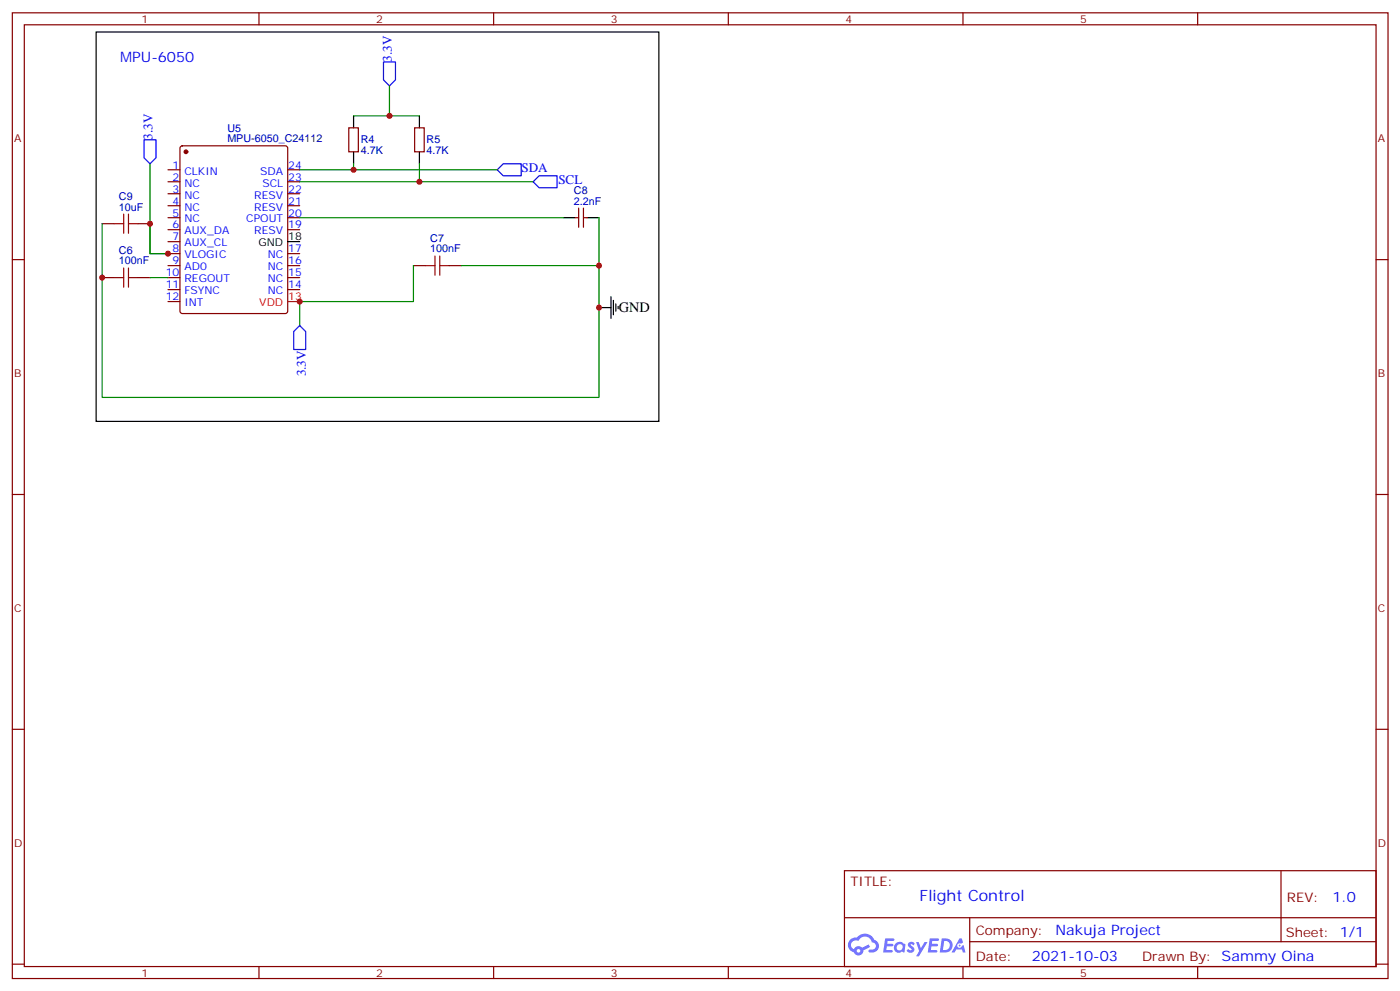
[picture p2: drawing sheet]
<svg xmlns="http://www.w3.org/2000/svg" width="413mm" height="292mm" viewBox="0 0 413 292" stroke-linecap="round" stroke-linejoin="round" font-family="sans-serif">
<g fill="none" stroke="#870000" stroke-width=".35">
<path d="M3.6 3.8h405.4v284.3h-405.4zM7.2 7.3h398.2v277.3h-398.2zM76.3 3.8v3.5M145.5 3.8v3.5M214.6 3.8v3.5M283.7 3.8v3.5M352.9 3.8v3.5M3.6 76.4h3.6M405.4 76.4h3.6M3.6 145.6h3.6M405.4 145.6h3.6M3.6 214.7h3.6"/>
<path d="M405.4 214.7h3.6M248.8 256.4h156.6v28.2h-156.6zM377.4 256.4v20.9M248.8 270.2h156.5M285.7 277.3h119.6M285.7 270.2v14.1M3.6 283.9h3.6M76.3 284.6v3.5M145.5 284.6v3.5M214.6 284.6v3.5M283.7 284.6v3.5M352.9 284.6v3.5"/>
<path d="M405.4 283.9h3.6"/>
</g>
<g fill="#5487ff">
<path d="M267.8 277.5a1.22 1.22 0 0 1 1.7 .3l-.4 .6a.47 .47 0 0 0-.3-.4 .47 .47 0 0 0-.5 .2l.2 .2a1.14 1.14 0 0 1 .7 1.7 1.14 1.14 0 0 1-1.9 0l-.2-.2 .5-.5 .7 .4a.29 .29 0 0 0 .4-.2 .29 .29 0 0 0-.3-.4 1.04 1.04 0 0 1-.6-1.7z"/>
<path d="M260.8 276.3h2.4l.3 .2-.1 .5h-1.9l-.1 .9h1.5l.4 .4-.4 .3h-1.6l-.2 1.1 1.8 .1 .1 .3-.1 .3h-2.7z"/>
<path d="M274 276.3h2.3l.3 .2-.1 .5h-1.8l-.1 .9h1.5l.3 .4-.4 .3h-1.6l-.1 1.1 1.7 .1 .2 .3-.2 .3h-2.6z"/>
<path d="M282.7 276.3h.7l.3 1.2-.6 .4a.69 .69 0 0 0-1 .2 .69 .69 0 0 0 .5 1 .69 .69 0 0 0 .8-.6l.5-.3 .6 2.2h-.8l-.2-.8h-1.8l-.5 .8h-.8z"/>
<path d="M269.9 277.4h.8l.6 1.8 1.1-1.8h.9l-2.6 4.2h-.8l.9-1.6z"/>
<path d="M277.5 276.3l-.6 4.1h1.3a2.11 2.11 0 0 0 2.5-2.1 2.11 2.11 0 0 0-2.5-2zM278.2 277a1.39 1.39 0 0 1 1.7 1.4 1.39 1.39 0 0 1-1.8 1.3h-.3z"/>
<path d="M263.8 277.9a1.54 1.54 0 0 0-.1 2.2 1.54 1.54 0 0 0 2.2 .1l.6 .2 .3-2.3-.2-.2h-.4a1.49 1.49 0 0 0-2.4 0zM264.1 278.9a.94 .94 0 0 1 1.8 0 .94 .94 0 0 1-1.8 0z"/>
<path d="M250.5 276.7a2.18 2.18 0 0 0 1.1 3.7 1.44 1.44 0 0 0 1.6 .9 1.44 1.44 0 0 0 1.2-1.5l2-1-.5-.7-1.9 .9a1.47 1.47 0 0 0-2.4 .5 1.39 1.39 0 0 1-.7-2 1.39 1.39 0 0 1 2-.4 2.12 2.12 0 0 1 2.2-1.3 2.12 2.12 0 0 1 1.9 1.7 1.14 1.14 0 0 1 1.1 1.4 1.14 1.14 0 0 1-1.7 .7 .43 .43 0 0 0-.5 .4 .43 .43 0 0 0 .4 .5 1.98 1.98 0 0 0 2.5-1.3 1.98 1.98 0 0 0-1.2-2.5 3.1 3.1 0 0 0-5.3-.7l-.9 .1zM252.4 280a.55 .55 0 0 1 1.1 0 .55 .55 0 0 1-1.1 0z"/>
<circle cx="282.7" cy="278.4" r=".26"/>
</g>
<g fill="none" stroke="#870000" stroke-width=".35">
<path d="M102.8 37.6h2.8v7.1h-2.8zM122.2 37.6h2.8v7.1h-2.8zM49.5 50h3.5M49.5 53.5h3.5M49.5 57h3.5M53.3 43.1l.4-.2h30.4l.6 .5 .1 48.2-.5 .7h-30.6l-.6-.4-.1-48.3zM84.8 50h3.5M84.8 53.5h3.5M84.8 57h3.5M30.1 65.9h3.5M40.7 65.9h3.5M49.5 60.6h3.5"/>
<path d="M49.5 64.1h3.5M49.5 67.6h3.5M49.5 71.2h3.5M49.5 74.7h3.5M49.5 78.2h3.5M84.8 60.6h3.5M84.8 64.1h3.5M84.8 67.6h3.5M84.8 74.7h3.5M84.8 78.2h3.5M121.8 78.2h3.5M132.4 78.2h3.5"/>
<path d="M169.4 64.1h1.1M170.5 61.3v5.6M171.9 64.1h1.1M171.9 61.3v5.6M30.1 81.7h3.5M40.7 81.7h3.5M49.5 81.7h3.5M49.5 85.3h3.5M49.5 88.8h3.5M84.8 81.7h3.5M84.8 85.3h3.5"/>
</g>
<circle cx="54.8" cy="44.7" r=".53" fill="#870000" stroke="#870000" stroke-width=".35"/>
<path d="M84.8 88.8h3.5" fill="none" stroke="#f00" stroke-width=".35"/>
<g fill="none" stroke="#000" stroke-width=".35">
<path d="M28.3 9.4h165.8v114.7h-165.8zM104.2 34.1v3.5M123.6 34.1v3.5M104.2 44.7v3.5M123.6 44.7v3.5M84.8 71.2h3.5M165.9 64.1h3.5M173 64.1h3.5M176.5 90.6h3.5M180 87.4v6.3M180.7 88.4v4.3M181.4 89.5v2.1"/>
<path d="M182.1 90.2v.7"/>
</g>
<path d="M33.6 65.9h2.8M36.4 63v5.7M36.4 78.9v5.7M37.9 63v5.7M37.9 78.9v5.7M37.9 65.9h2.8M125.3 78.2h2.9M128.2 75.4v5.6M129.6 78.2h2.8M129.6 75.4v5.6M33.6 81.7h2.8M37.9 81.7h2.8" fill="none" stroke="#a10000" stroke-width=".35"/>
<path d="M114.8 25.3v8.8h-10.6M114.8 34.1h8.8M44.2 48.2v26.5h5.3h-5.3v-8.8M88.3 50h58.2M88.3 53.5h68.8M104.2 48.2v1.8M123.6 48.2v5.3M88.3 64.1h77.6M121.8 78.2v10.6h-33.5v7M135.9 78.2h40.6M176.5 64.1v52.9h-146.4v-51.1M44.2 81.7h5.3" fill="none" stroke="#008700" stroke-width=".35"/>
<path d="M113 18.2h3.5v5.3l-1.7 1.8-1.8-1.8zM42.4 41.2h3.6v5.3l-1.8 1.7-1.8-1.7zM146.5 50l1.8-1.8h5.3v3.6h-5.3zM157.1 53.5l1.8-1.7h5.2v3.5h-5.2zM88.3 95.8l1.8 1.8v5.3h-3.6v-5.3z" fill="none" stroke="#00f" stroke-width=".35"/>
<g fill="#c00">
<circle cx="176.5" cy="78.2" r=".88"/>
<circle cx="176.5" cy="90.6" r=".88"/>
<circle cx="30.1" cy="81.7" r=".88"/>
<circle cx="88.3" cy="88.8" r=".88"/>
<circle cx="49.5" cy="74.7" r=".88"/>
<circle cx="44.2" cy="65.9" r=".88"/>
<circle cx="114.8" cy="34.1" r=".88"/>
<circle cx="104.2" cy="50" r=".88"/>
<circle cx="123.6" cy="53.5" r=".88"/>
</g>
<text font-size="4.6" fill="#00f" x="270.9" y="265.4">Flight Control</text>
<g font-size="4.2" fill="#00f">
<text x="35.4" y="18.2">MPU-6050</text>
<text x="392.6" y="265.6">1.0</text>
<text x="311" y="275.2">Nakuja Project</text>
<text x="304.1" y="283">2021-10-03</text>
</g>
<text font-size="4.2" x="182.3" y="91.9">GND</text>
<g font-size="3.9" fill="#00f">
<text x="115.5" y="18.2" transform="rotate(-90 115.5 18.2)">3.3V</text>
<text x="44.9" y="41.1" transform="rotate(-90 44.9 41.1)">3.3V</text>
<text x="153.6" y="50.7">SDA</text>
<text x="164.5" y="54.2">SCL</text>
<text x="90.1" y="110.9" transform="rotate(-90 90.1 110.9)">3.3V</text>
</g>
<g font-size="3.9" fill="#800">
<text x="250.6" y="260.9">TITLE:</text>
<text x="379.2" y="265.6">REV:</text>
<text x="287.5" y="275.1">Company:</text>
<text x="378.9" y="275.8">Sheet: 1/1</text>
<text x="287.5" y="282.8">Date:</text>
<text x="336.5" y="282.9">Draw</text>
<text x="346.7" y="282.9">n By: Sammy Oina</text>
</g>
<g font-size="3.2" fill="#800">
<text x="41.7" y="6.8">1</text>
<text x="110.9" y="6.8">2</text>
<text x="180" y="6.8">3</text>
<text x="249.2" y="6.8">4</text>
<text x="318.3" y="6.8">5</text>
<text x="4.2" y="41.9">A</text>
<text x="406" y="41.9">A</text>
<text x="4.2" y="111">B</text>
<text x="406" y="111">B</text>
<text x="4.2" y="180.2">C</text>
<text x="406" y="180.2">C</text>
<text x="4.2" y="249.3">D</text>
<text x="406" y="249.3">D</text>
<text x="41.7" y="287.6">1</text>
<text x="110.9" y="287.6">2</text>
<text x="180" y="287.6">3</text>
<text x="249.2" y="287.6">4</text>
<text x="318.3" y="287.6">5</text>
</g>
<g font-size="3.2" fill="#000080">
<text x="67" y="41.9">MPU-6050_C24112</text>
<text x="67" y="38.8">U5</text>
<text x="106.3" y="45.4">4.7K</text>
<text x="106.3" y="42.2">R4</text>
<text x="125.7" y="45.4">4.7K</text>
<text x="125.7" y="42.2">R5</text>
<text x="35" y="58.8">C9</text>
<text x="169.1" y="57">C8</text>
<text x="35" y="62">10uF</text>
<text x="169.1" y="60.2">2.2nF</text>
<text x="126.8" y="71.2">C7</text>
<text x="35" y="74.7">C6</text>
<text x="35" y="77.9">100nF</text>
<text x="126.8" y="74.3">100nF</text>
</g>
<g font-size="3.2" fill="#00f">
<text x="50.8" y="49.6">1</text>
<text x="50.8" y="53.2">2</text>
<text x="54.3" y="51.4">CLKIN</text>
<text x="76.7" y="51.4">SDA</text>
<text x="84.9" y="53.2">23</text>
<text x="84.9" y="49.6">24</text>
<text x="50.8" y="56.7">3</text>
<text x="54.3" y="54.9">NC</text>
<text x="54.3" y="58.5">NC</text>
<text x="74.9" y="58.5">RESV</text>
<text x="77.3" y="54.9">SCL</text>
<text x="84.9" y="56.7">22</text>
<text x="50.8" y="60.2">4</text>
<text x="50.8" y="63.7">5</text>
<text x="54.3" y="62">NC</text>
<text x="54.3" y="65.5">NC</text>
<text x="72.6" y="65.5">CPOUT</text>
<text x="74.9" y="62">RESV</text>
<text x="84.9" y="63.7">20</text>
<text x="84.9" y="60.2">21</text>
<text x="50.8" y="67.3">6</text>
<text x="50.8" y="70.8">7</text>
<text x="54.3" y="69">AUX_DA</text>
<text x="74.9" y="69">RESV</text>
<text x="84.9" y="67.3">19</text>
<text x="50.8" y="74.3">8</text>
<text x="50.8" y="77.9">9</text>
<text x="54.3" y="72.6">AUX_CL</text>
<text x="54.3" y="76.1">VLOGIC</text>
<text x="78.9" y="76.1">NC</text>
<text x="84.9" y="77.9">16</text>
<text x="84.9" y="74.3">17</text>
<text x="48.8" y="81.4">10</text>
<text x="54.3" y="79.6">AD0</text>
<text x="54.3" y="83.1">REGOUT</text>
<text x="78.9" y="83.1">NC</text>
<text x="78.9" y="79.6">NC</text>
<text x="84.9" y="81.4">15</text>
<text x="48.8" y="84.9">11</text>
<text x="48.8" y="88.4">12</text>
<text x="54.3" y="86.7">FSYNC</text>
<text x="78.9" y="86.7">NC</text>
<text x="84.9" y="84.9">14</text>
<text x="54.3" y="90.2">INT</text>
</g>
<g font-size="3.2">
<text x="84.9" y="70.8">18</text>
<text x="76.2" y="72.6">GND</text>
</g>
<g font-size="3.2" fill="#f00">
<text x="84.9" y="88.4">13</text>
<text x="76.4" y="90.2">VDD</text>
</g>
</svg>
